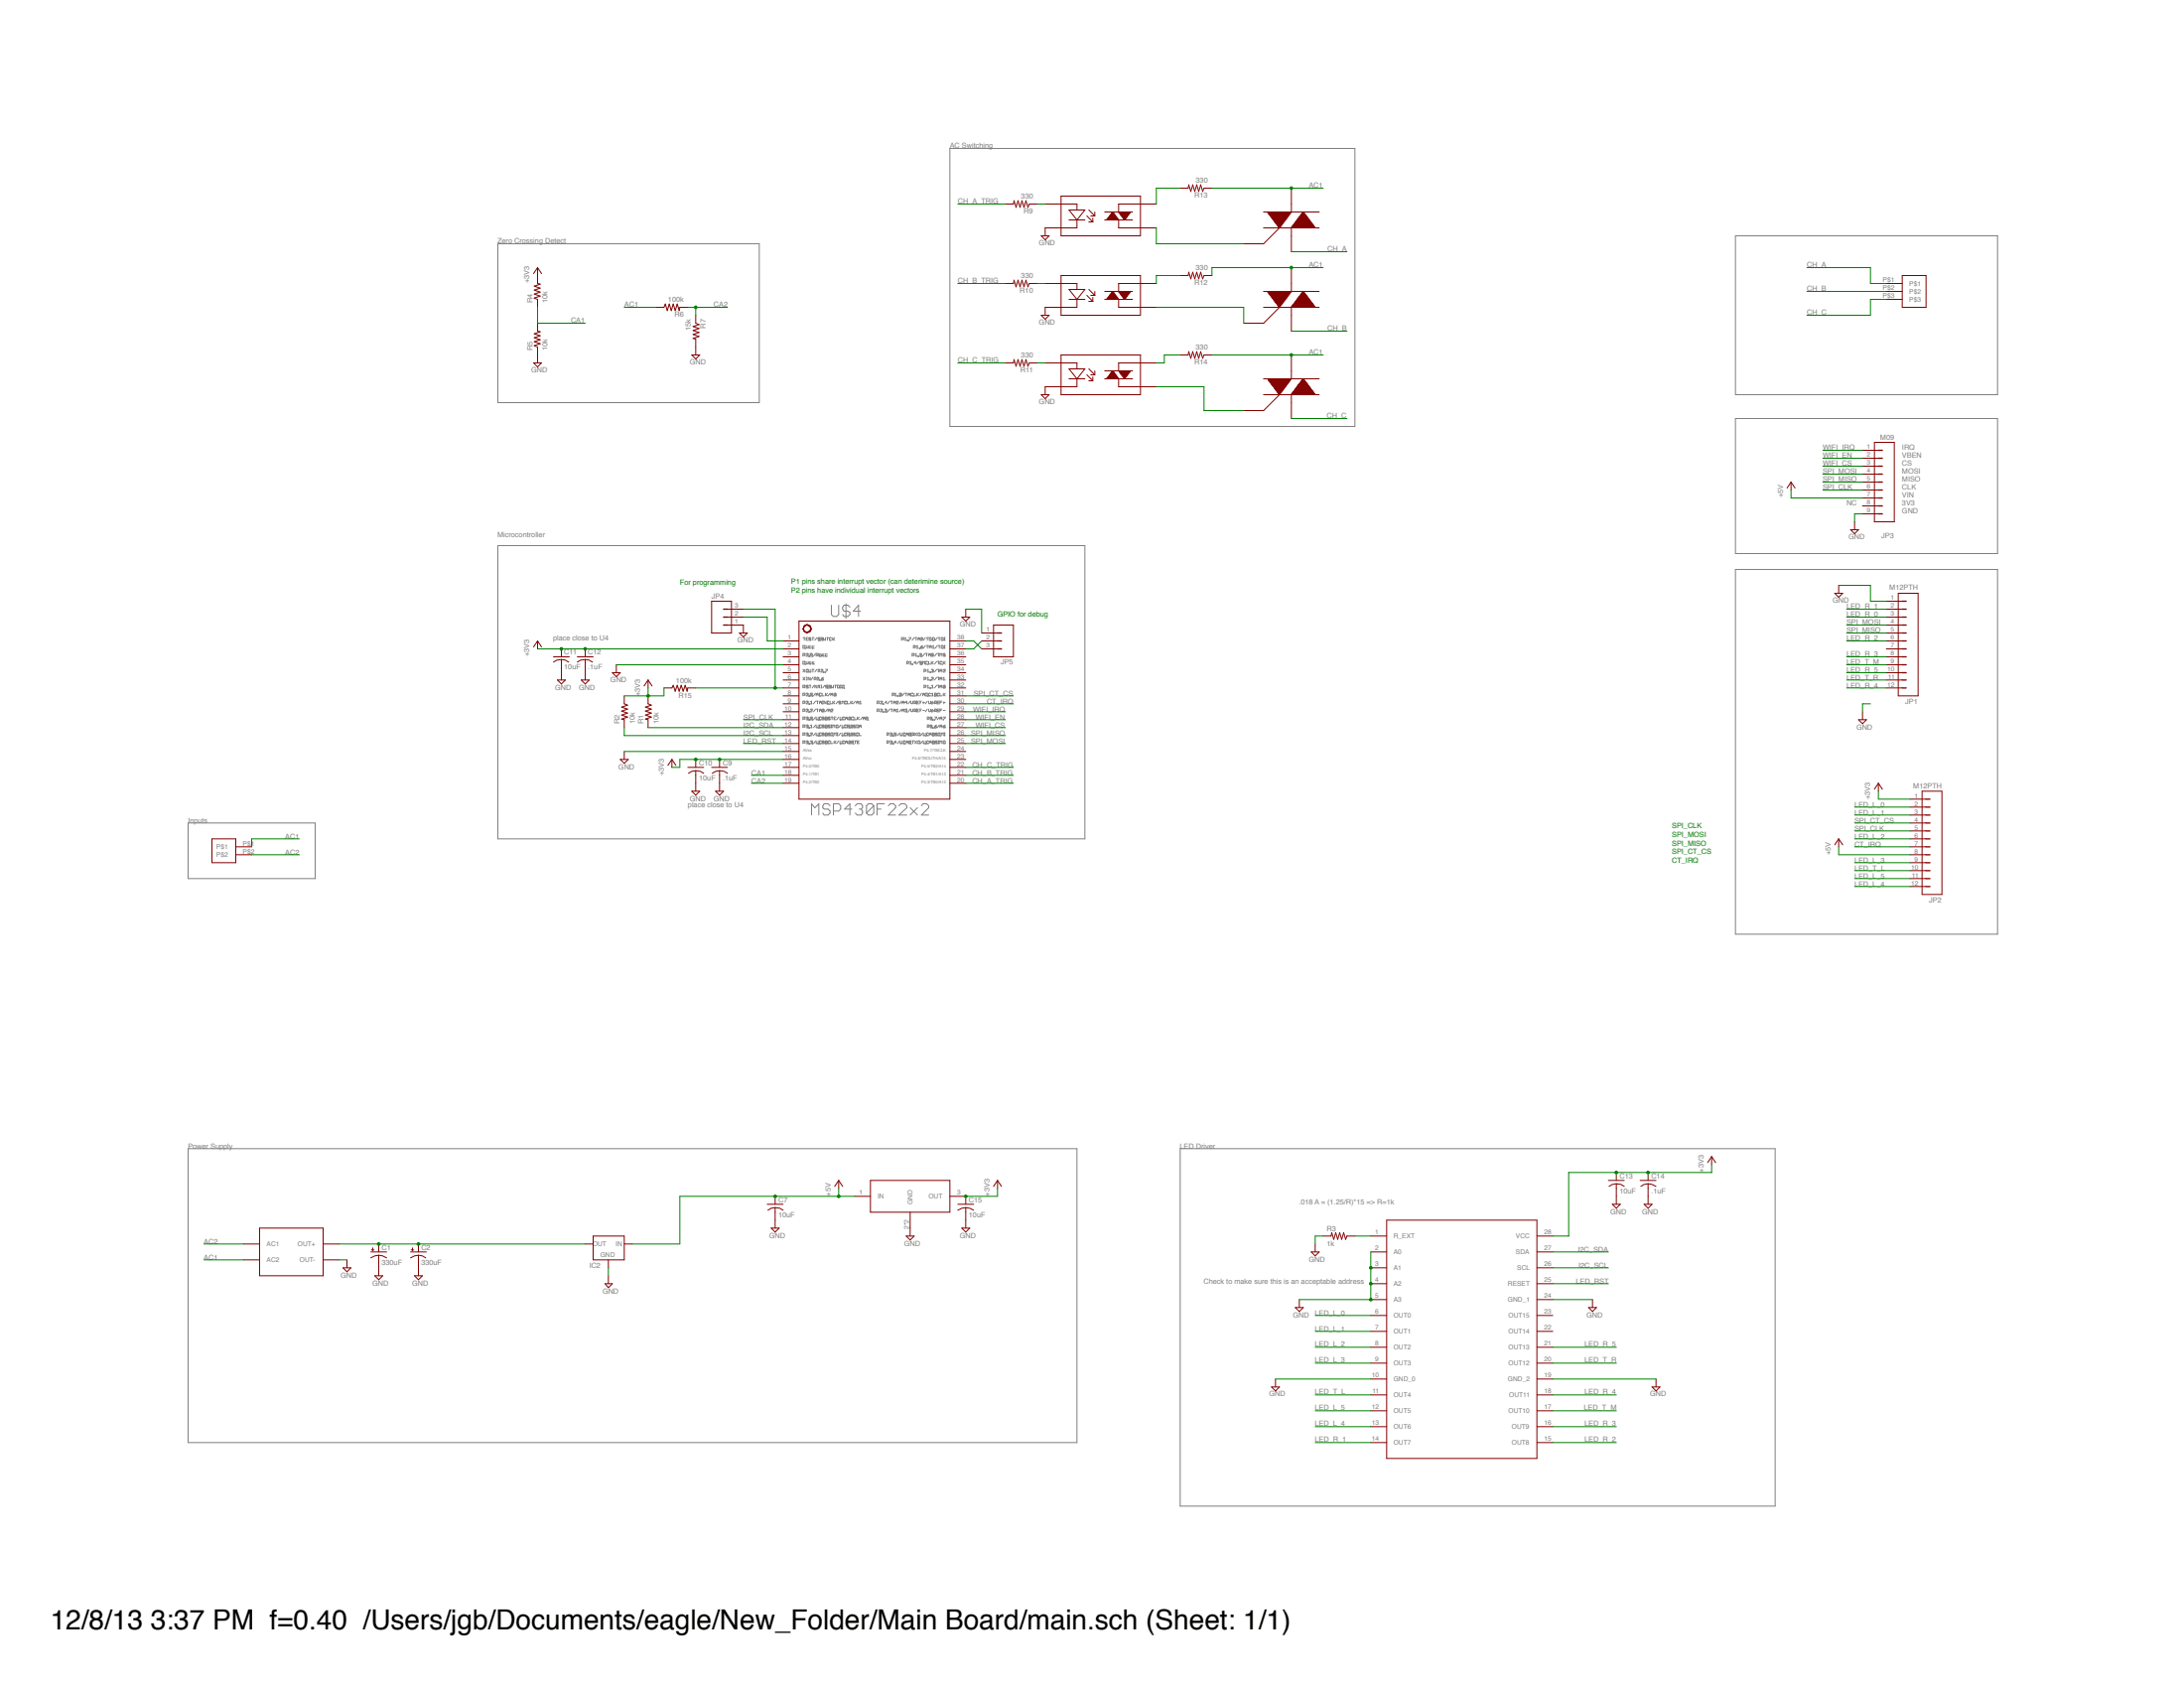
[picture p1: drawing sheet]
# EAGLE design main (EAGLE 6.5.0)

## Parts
C1  330uF  EEE-1VA331UAP  [RADIAL_CAN_SMD]
C2  330uF  EEE-1VA331UAP  [RADIAL_CAN_SMD]
C7  10uF  C-USC0603K  [C0603K]
C9  .1uF  C-USC0603K  [C0603K]
C10  10uF  C-USC0603K  [C0603K]
C11  10uF  C-USC0603K  [C0603K]
C12  .1uF  C-USC0603K  [C0603K]
C13  10uF  C-USC0603K  [C0603K]
C14  .1uF  C-USC0603K  [C0603K]
C15  10uF  C-USC0603K  [C0603K]
IC2  V_REG_78XX-TO-220  [TO-220-ALT]
J1  3-1437646-3  [3-1437646-3]
J2  3-1437646-9  [3-1437646-9]
JP1  M12PTH  [1X12]
JP2  M12PTH  [1X12]
JP3  M09  [1X09]
JP4  M03PTH  [1X03]
JP5  M03PTH  [1X03]
R1  10k  R-US_R0603  [R0603]
R2  10k  R-US_R0603  [R0603]
R3  1k  R-US_R0603  [R0603]
R4  10k  R-US_R0603  [R0603]
R5  10k  R-US_R0603  [R0603]
R6  100k  R-US_R0603  [R0603]
R7  15k  R-US_R0603  [R0603]
R9  330  R-US_R0603  [R0603]
R10  330  R-US_R0603  [R0603]
R11  330  R-US_R0603  [R0603]
R12  330  R-US_R0603  [R0603]
R13  330  R-US_R0603  [R0603]
R14  330  R-US_R0603  [R0603]
R15  100k  R-US_R0603  [R0603]
U$1  FODM3011  [SMD-4]
U$2  DS1501S-T  [DF-S]
U$3  TLC59116  [PW_28]
U$4  F22X2---DA38  [DA38]
U$5  LM2937  [SOT223]
U$6  FODM3011  [SMD-4]
U$7  FODM3011  [SMD-4]
U$9  BT-137S-600D  [SOT428]
U$10  BT-137S-600D  [SOT428]
U$11  BT-137S-600D  [SOT428]

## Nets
+3V3: C9.1 C10.1 C11.1 C12.1 C13.1 C14.1 C15.1 JP2.1 R1.2 R2.2 R4.2 R15.2 U$3.28(VCC) U$4.2 U$4.16 U$5.3(OUT)
+5V: C7.1 IC2.IN JP2.8 JP3.7 U$5.1(IN)
AC1: J1.P$1 R6.2 R12.1 R13.1 R14.1 U$2.P$4(AC2) U$9.T2(S2) U$10.T2(S2) U$11.T2(S2)
AC2: J1.P$2 U$2.P$3(AC1)
CA1: R4.1 R5.2 U$4.18
CA2: R6.1 R7.1 U$4.19
CH_A: J2.P$1 U$9.T1(S1)
CH_A_TRIG: R9.2 U$4.20
CH_B: J2.P$2 U$10.T1(S1)
CH_B_TRIG: R10.2 U$4.21
CH_C: J2.P$3 U$11.T1(S1)
CH_C_TRIG: R11.2 U$4.22
CT_IRQ: JP2.7 U$4.30
GND: C1.- C2.- C7.2 C9.2 C10.2 C11.2 C12.2 C13.2 C14.2 C15.2 IC2.GND JP1.1 JP3.9 JP4.1 JP5.1 R3.1 R5.1 R7.2 U$1.P$2(LED-) U$2.P$2(OUT-) U$3.2(A0) U$3.3(A1) U$3.4(A2) U$3.5(A3) U$3.10(GND_0) U$3.19(GND_2) U$3.24(GND_1) U$4.4 U$4.15 U$5.2(GND) U$5.4(GND) U$6.P$2(LED-) U$7.P$2(LED-)
I2C_SCL: R2.1 U$3.26(SCL) U$4.13
I2C_SDA: R1.1 U$3.27(SDA) U$4.12
LED_L_0: JP2.2 U$3.6(OUT0)
LED_L_1: JP2.3 U$3.7(OUT1)
LED_L_2: JP2.6 U$3.8(OUT2)
LED_L_3: JP2.9 U$3.9(OUT3)
LED_L_4: JP2.12 U$3.13(OUT6)
LED_L_5: JP2.11 U$3.12(OUT5)
LED_R_0: JP1.3
LED_R_1: JP1.2 U$3.14(OUT7)
LED_R_2: JP1.6 U$3.15(OUT8)
LED_R_3: JP1.8 U$3.16(OUT9)
LED_R_4: JP1.12 U$3.18(OUT11)
LED_R_5: JP1.10 U$3.21(OUT13)
LED_RST: U$3.25(RESET) U$4.14
LED_T_L: JP2.10 U$3.11(OUT4)
LED_T_M: JP1.9 U$3.17(OUT10)
LED_T_R: JP1.11 U$3.20(OUT12)
N$1: C1.+ C2.+ IC2.OUT U$2.P$1(OUT+)
N$2: JP4.3 R15.1 U$4.7
N$3: JP4.2 U$4.1
N$4: JP5.3 U$4.38
N$5: JP5.2 U$4.37
N$8: R3.2 U$3.1(R_EXT)
N$11: R9.1 U$1.P$1(LED+)
N$12: R10.1 U$6.P$1(LED+)
N$13: R11.1 U$7.P$1(LED+)
N$14: R14.2 U$7.P$3(S1)
N$15: U$7.P$4(S2) U$11.G
N$18: R12.2 U$6.P$3(S1)
N$19: U$6.P$4(S2) U$10.G
N$21: R13.2 U$1.P$3(S1)
N$22: U$1.P$4(S2) U$9.G
SPI_CLK: JP2.5 JP3.6 U$4.11
SPI_CT_CS: JP2.4 U$4.31
SPI_MISO: JP1.5 JP3.5 U$4.26
SPI_MOSI: JP1.4 JP3.4 U$4.25
WIFI_CS: JP3.3 U$4.27
WIFI_EN: JP3.2 U$4.28
WIFI_IRQ: JP3.1 U$4.29
Unconnected: JP1.7 JP3.8 U$3.22(OUT14) U$3.23(OUT15) U$4.3 U$4.5 U$4.6 U$4.8 U$4.9 U$4.10 U$4.17 U$4.23 U$4.24 U$4.32 U$4.33 U$4.34 U$4.35 U$4.36

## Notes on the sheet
- AC Switching
- Zero Crossing Detect
- IRQ
- VBEN
- CS
- MOSI
- MISO
- CLK
- VIN
- NC | 3V3
- GND
- Microcontroller
- For programming
- P1 pins share interrupt vector (can deterimine source)
  P2 pins have individual interrupt vectors
- GPIO for debug
- place close to U4
- place close to U4
- Inputs
- SPI_CLK
  SPI_MOSI
  SPI_MISO
  SPI_CT_CS
  CT_IRQ
- Power Supply | LED Driver
- .018 A = (1.25/R)*15 => R=1k
- Check to make sure this is an acceptable address

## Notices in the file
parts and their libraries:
SparkFun-Connectors: Licensing: CC v3.0 Share-Alike You are welcome to use this library for commercial purposes.
